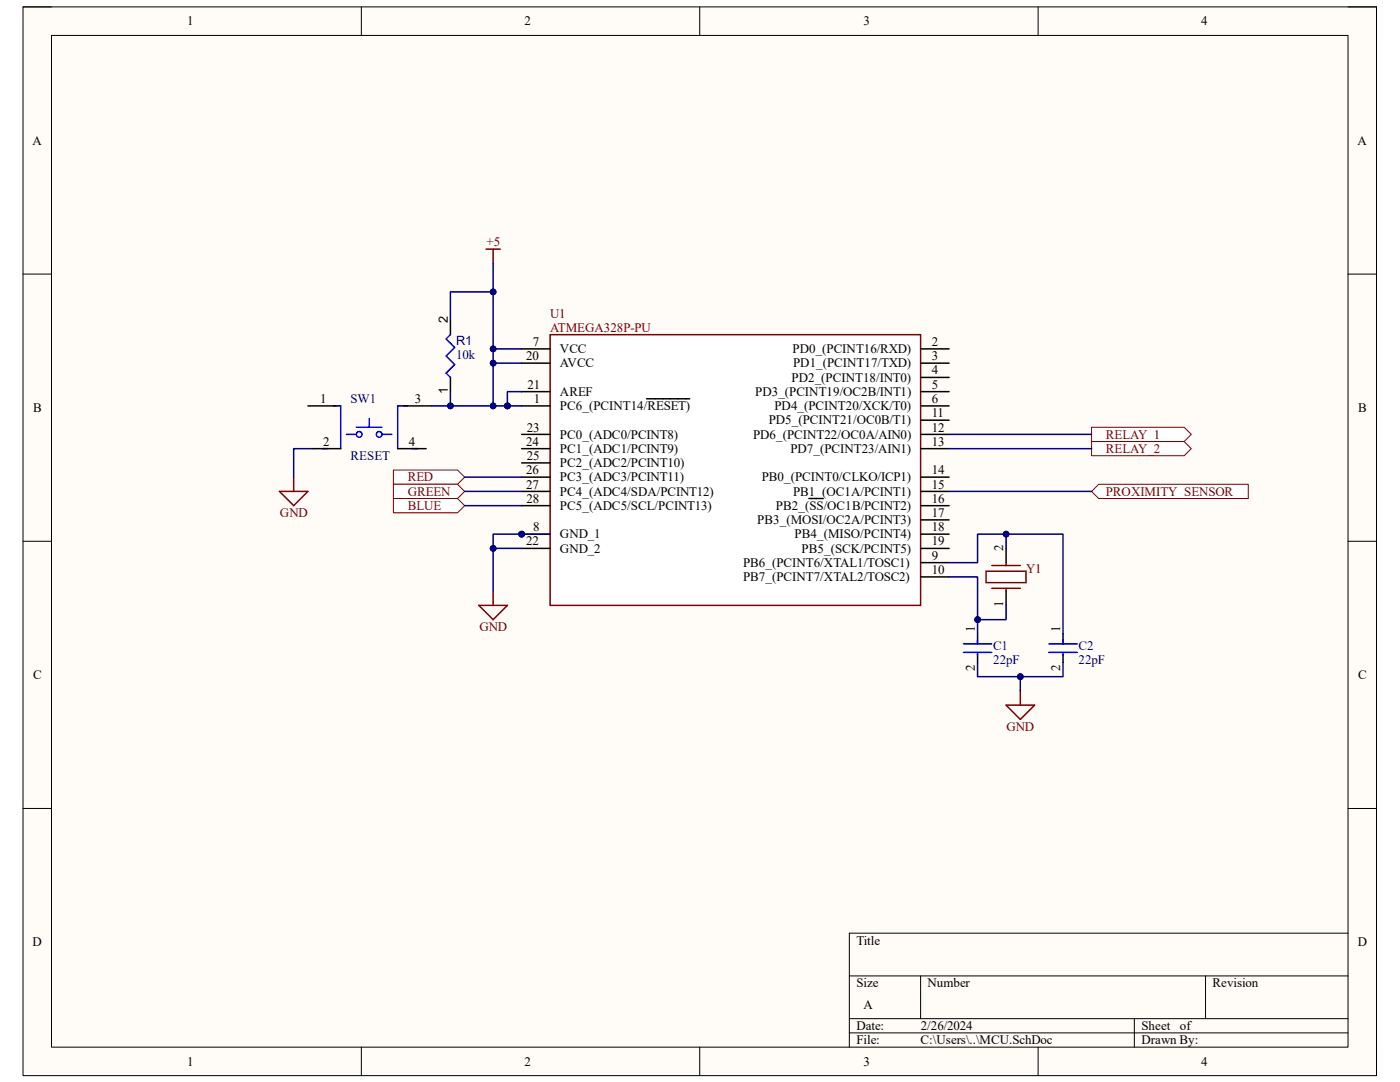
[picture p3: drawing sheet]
<svg xmlns="http://www.w3.org/2000/svg" width="279mm" height="216mm" viewBox="0 0 279 216" stroke-linecap="round" stroke-linejoin="round" font-family="sans-serif">
<path d="M4.6 1.4h270.1v213.2h-270.1z" fill-rule="evenodd" fill="#fffcf8"/>
<path d="M4.6 1.4h270.1v213.2h-270.1z" fill="none" stroke="#000" stroke-width=".2"/>
<path d="M10.3 7.1h258.7v201.8h-258.7z" fill-rule="evenodd" fill="#fffcf8"/>
<g fill="none" stroke="#000" stroke-width=".2">
<path d="M4.6 1.4h5.7M10.3 7.1h258.7v201.8h-258.7zM72.1 1.4v5.7M139.6 1.4v5.7M207.2 1.4v5.7M269 1.4h5.7v5.7M4.6 54.7h5.7M269 54.7h5.7M4.6 108h5.7M269 108h5.7M4.6 161.3h5.7M269 161.3h5.7"/>
<path d="M169.5 194.7h99.5M183.7 194.7v8.6M240.6 194.7v8.6M269 186.2h-99.5v22.7M72.1 208.9v5.7M139.6 208.9v5.7M169.5 203.3h99.5M169.5 206.1h99.5M207.2 208.9v5.7M226.4 203.3v5.6M274.7 208.9v5.7"/>
</g>
<circle cx="104.1" cy="106.6" r=".57" fill="#000080"/>
<circle cx="104.1" cy="106.6" r=".57" fill="none" stroke="#000080" stroke-width=".2"/>
<path d="M109.8 66.8h73.9v54h-73.9z" fill-rule="evenodd" fill="#fff"/>
<path d="M109.8 66.8h73.9v54h-73.9z" fill="none" stroke="#800000" stroke-width=".3"/>
<path d="M104.1 69.6h5.7M129 79.6h8.6M183.7 69.6h5.7M183.7 72.5h5.7M183.7 75.3h5.7M183.7 78.1h5.7M104.1 81h5.7M183.7 81h5.7M104.1 106.6h5.7" fill="none" stroke="#000" stroke-width=".3"/>
<circle cx="104.1" cy="106.6" r=".57" fill="#000080"/>
<circle cx="104.1" cy="106.6" r=".57" fill="none" stroke="#000080" stroke-width=".2"/>
<g fill="none" stroke="#000" stroke-width=".3">
<path d="M104.1 72.5h5.7M104.1 78.1h5.7M104.1 86.7h5.7M104.1 89.5h5.7M104.1 95.2h5.7M104.1 98.1h5.7M104.1 92.4h5.7M161.4 99.5h2.9M183.7 83.8h5.7M183.7 86.7h5.7M183.7 89.5h5.7M183.7 95.2h5.7"/>
<path d="M183.7 98.1h5.7M104.1 100.9h5.7M104.1 109.4h5.7M183.7 112.3h5.7M183.7 115.1h5.7M183.7 100.9h5.7M183.7 103.7h5.7M183.7 106.6h5.7M183.7 109.4h5.7"/>
</g>
<path d="M196.8 114h8v2.3h-8z" fill-rule="evenodd" fill="#fff"/>
<g fill="none" stroke="#800000" stroke-width=".3">
<path d="M97 49.7h2.8M98.4 49.7v2.9M55.8 98.1h5.7l-2.9 2.8zM58.6 95.2v2.9M98.4 118v2.8M196.8 114h8v2.3h-8zM197.9 117.4h5.7M197.9 112.8h5.7M200.8 112.3v.5M200.8 117.4v.6M95.6 120.8h5.7l-2.9 2.8zM203.6 137.9v2.8"/>
<path d="M200.8 140.7h5.7l-2.9 2.9z"/>
</g>
<path d="M89.9 63.9v2.9M89.9 75.3v2.8M61.5 81h5.6M62.3 89.5h5.7M79.4 89.5h5.7M80.5 81h5.7M200.8 109.4v2.9M200.8 118v2.8M195.1 126.5v2M195.1 130.5v1.7M212.2 126.5v2M212.2 130.5v1.7" fill="none" stroke="#000" stroke-width=".3"/>
<g fill="none" stroke="#00f" stroke-width=".3">
<path d="M89.9 66.8l-.9 .8 1.7 1.7-1.7 1.7 1.7 1.7-1.7 1.8 .9 .8M64.3 89.5h1.1M66.6 81h1.4v8.5M69.1 86.7h2M71.1 85.3h5.1M73.7 83.6v1.7M76.2 86.7h2M81.4 81h-2v8.5M82.2 89.5h1.1M192.3 128.5h5.6M192.3 130.2h5.6M195.1 127.6v.9"/>
<path d="M195.1 130.5v.3M209.3 128.5h5.7M209.3 130.2h5.7M212.2 127.6v.9M212.2 130.5v.3"/>
<circle cx="71.7" cy="86.7" r=".57"/>
<circle cx="75.7" cy="86.7" r=".57"/>
</g>
<path d="M217.8 85.3h18.5l1.4 1.4-1.4 1.4h-18.5z" fill-rule="evenodd" fill="#fff"/>
<path d="M217.8 85.3h18.5l1.4 1.4-1.4 1.4h-18.5z" fill="none" stroke="#800000" stroke-width=".2"/>
<path d="M217.8 88.1h18.5l1.4 1.4-1.4 1.4h-18.5z" fill-rule="evenodd" fill="#fff"/>
<path d="M217.8 88.1h18.5l1.4 1.4-1.4 1.4h-18.5z" fill="none" stroke="#800000" stroke-width=".2"/>
<path d="M78.5 93.8h12.8l1.4 1.4-1.4 1.4h-12.8z" fill-rule="evenodd" fill="#fff"/>
<path d="M78.5 93.8h12.8l1.4 1.4-1.4 1.4h-12.8z" fill="none" stroke="#800000" stroke-width=".2"/>
<path d="M78.5 96.6h12.8l1.4 1.5-1.4 1.4h-12.8z" fill-rule="evenodd" fill="#fff"/>
<path d="M78.5 96.6h12.8l1.4 1.5-1.4 1.4h-12.8z" fill="none" stroke="#800000" stroke-width=".2"/>
<path d="M78.5 99.5h12.8l1.4 1.4-1.4 1.4h-12.8z" fill-rule="evenodd" fill="#fff"/>
<path d="M78.5 99.5h12.8l1.4 1.4-1.4 1.4h-12.8z" fill="none" stroke="#800000" stroke-width=".2"/>
<path d="M219.3 96.6h29.8v2.9h-29.8l-1.5-1.4z" fill-rule="evenodd" fill="#fff"/>
<path d="M219.3 96.6h29.8v2.9h-29.8l-1.5-1.4z" fill="none" stroke="#800000" stroke-width=".2"/>
<path d="M98.4 69.6v2.9h5.7" fill="none" stroke="#000080" stroke-width=".3"/>
<circle cx="98.4" cy="72.5" r=".57" fill="#000080"/>
<circle cx="98.4" cy="72.5" r=".57" fill="none" stroke="#000080" stroke-width=".2"/>
<circle cx="98.4" cy="69.6" r=".57" fill="#000080"/>
<circle cx="98.4" cy="69.6" r=".57" fill="none" stroke="#000080" stroke-width=".2"/>
<path d="M98.4 58.2h-8.5v5.7" fill="none" stroke="#000080" stroke-width=".3"/>
<circle cx="98.4" cy="58.2" r=".57" fill="#000080"/>
<circle cx="98.4" cy="58.2" r=".57" fill="none" stroke="#000080" stroke-width=".2"/>
<path d="M98.4 72.5v8.5" fill="none" stroke="#000080" stroke-width=".3"/>
<circle cx="98.4" cy="81" r=".57" fill="#000080"/>
<circle cx="98.4" cy="81" r=".57" fill="none" stroke="#000080" stroke-width=".2"/>
<circle cx="98.4" cy="72.5" r=".57" fill="#000080"/>
<circle cx="98.4" cy="72.5" r=".57" fill="none" stroke="#000080" stroke-width=".2"/>
<path d="M98.4 52.6v17h5.7" fill="none" stroke="#000080" stroke-width=".3"/>
<circle cx="98.4" cy="58.2" r=".57" fill="#000080"/>
<circle cx="98.4" cy="58.2" r=".57" fill="none" stroke="#000080" stroke-width=".2"/>
<circle cx="98.4" cy="69.6" r=".57" fill="#000080"/>
<circle cx="98.4" cy="69.6" r=".57" fill="none" stroke="#000080" stroke-width=".2"/>
<path d="M89.9 78.1v2.9" fill="none" stroke="#000080" stroke-width=".3"/>
<circle cx="89.9" cy="81" r=".57" fill="#000080"/>
<circle cx="89.9" cy="81" r=".57" fill="none" stroke="#000080" stroke-width=".2"/>
<path d="M101.3 81h2.8" fill="none" stroke="#000080" stroke-width=".3"/>
<circle cx="101.3" cy="81" r=".57" fill="#000080"/>
<circle cx="101.3" cy="81" r=".57" fill="none" stroke="#000080" stroke-width=".2"/>
<path d="M104.1 78.1h-2.8v2.9" fill="none" stroke="#000080" stroke-width=".3"/>
<circle cx="101.3" cy="81" r=".57" fill="#000080"/>
<circle cx="101.3" cy="81" r=".57" fill="none" stroke="#000080" stroke-width=".2"/>
<path d="M86.2 81h15.1" fill="none" stroke="#000080" stroke-width=".3"/>
<circle cx="89.9" cy="81" r=".57" fill="#000080"/>
<circle cx="89.9" cy="81" r=".57" fill="none" stroke="#000080" stroke-width=".2"/>
<circle cx="98.4" cy="81" r=".57" fill="#000080"/>
<circle cx="98.4" cy="81" r=".57" fill="none" stroke="#000080" stroke-width=".2"/>
<circle cx="101.3" cy="81" r=".57" fill="#000080"/>
<circle cx="101.3" cy="81" r=".57" fill="none" stroke="#000080" stroke-width=".2"/>
<path d="M62.3 89.5h-3.7v5.7M104.1 109.4h-5.7v8.6" fill="none" stroke="#000080" stroke-width=".3"/>
<circle cx="98.4" cy="109.4" r=".57" fill="#000080"/>
<circle cx="98.4" cy="109.4" r=".57" fill="none" stroke="#000080" stroke-width=".2"/>
<path d="M109.8 106.6h-11.4v2.8" fill="none" stroke="#000080" stroke-width=".3"/>
<circle cx="98.4" cy="109.4" r=".57" fill="#000080"/>
<circle cx="98.4" cy="109.4" r=".57" fill="none" stroke="#000080" stroke-width=".2"/>
<circle cx="104.1" cy="106.6" r=".57" fill="#000080"/>
<circle cx="104.1" cy="106.6" r=".57" fill="none" stroke="#000080" stroke-width=".2"/>
<path d="M189.4 115.1h5.7v8.5h5.7v-2.8" fill="none" stroke="#000080" stroke-width=".3"/>
<circle cx="195.1" cy="123.6" r=".57" fill="#000080"/>
<circle cx="195.1" cy="123.6" r=".57" fill="none" stroke="#000080" stroke-width=".2"/>
<path d="M189.4 112.3h5.7v-5.7h17.1v19.9" fill="none" stroke="#000080" stroke-width=".3"/>
<circle cx="200.8" cy="106.6" r=".57" fill="#000080"/>
<circle cx="200.8" cy="106.6" r=".57" fill="none" stroke="#000080" stroke-width=".2"/>
<path d="M200.8 106.6v2.8" fill="none" stroke="#000080" stroke-width=".3"/>
<circle cx="200.8" cy="106.6" r=".57" fill="#000080"/>
<circle cx="200.8" cy="106.6" r=".57" fill="none" stroke="#000080" stroke-width=".2"/>
<path d="M195.1 123.6v2.9" fill="none" stroke="#000080" stroke-width=".3"/>
<circle cx="195.1" cy="123.6" r=".57" fill="#000080"/>
<circle cx="195.1" cy="123.6" r=".57" fill="none" stroke="#000080" stroke-width=".2"/>
<path d="M195.1 132.2v2.8h17.1v-2.8" fill="none" stroke="#000080" stroke-width=".3"/>
<circle cx="203.6" cy="135" r=".57" fill="#000080"/>
<circle cx="203.6" cy="135" r=".57" fill="none" stroke="#000080" stroke-width=".2"/>
<path d="M203.6 135v2.9" fill="none" stroke="#000080" stroke-width=".3"/>
<circle cx="203.6" cy="135" r=".57" fill="#000080"/>
<circle cx="203.6" cy="135" r=".57" fill="none" stroke="#000080" stroke-width=".2"/>
<path d="M92.7 95.2h11.4M92.7 98.1h11.4M189.4 86.7h28.4M189.4 89.5h28.4M189.4 98.1h28.4M92.7 100.9h11.4" fill="none" stroke="#000080" stroke-width=".3"/>
<g font-size="2.6">
<text x="37.4" y="5.1">1</text>
<text x="104.7" y="5.1">2</text>
<text x="172.3" y="5.1">3</text>
<text x="239.7" y="5.1">4</text>
<text x="6.5" y="28.9">A</text>
<text x="270.9" y="28.9">A</text>
<text x="105" y="71.9">20</text>
<text x="106.3" y="69">7</text>
<text x="111.8" y="70.5">VCC</text>
<text x="158.2" y="70.5">PD0_(PCINT16/RXD)</text>
<text x="186" y="69">2</text>
<text x="186" y="71.9">3</text>
<text x="105.2" y="77.6">21</text>
<text x="111.8" y="73.3">AVCC</text>
<text x="158" y="76.2">PD2_(PCINT18/INT0)</text>
<text x="158.3" y="73.3">PD1_(PCINT17/TXD)</text>
<text x="186" y="74.7">4</text>
<text x="186" y="77.6">5</text>
<text x="6.6" y="82.2">B</text>
<text x="63.9" y="80.4">1</text>
<text x="82.8" y="80.4">3</text>
<text x="106.6" y="80.4">1</text>
<text x="111.8" y="81.8">PC6_(PCINT14/RESET)</text>
<text x="111.8" y="79">AREF</text>
<text x="150.7" y="79">PD3_(PCINT19/OC2B/INT1)</text>
<text x="154.6" y="81.8">PD4_(PCINT20/XCK/T0)</text>
<text x="186" y="80.4">6</text>
<text x="186" y="83.3">11</text>
<text x="271.1" y="82.2">B</text>
<text x="64.5" y="88.9">2</text>
<text x="81.6" y="88.9">4</text>
<text x="105" y="88.9">24</text>
<text x="105.2" y="86.1">23</text>
<text x="111.8" y="87.5">PC0_(ADC0/PCINT8)</text>
<text x="150.3" y="87.5">PD6_(PCINT22/OC0A/AIN0)</text>
<text x="153.4" y="84.7">PD5_(PCINT21/OC0B/T1)</text>
<text x="186" y="86.1">12</text>
<text x="186" y="88.9">13</text>
<text x="105" y="94.7">26</text>
<text x="105.1" y="91.8">25</text>
<text x="111.8" y="90.4">PC1_(ADC1/PCINT9)</text>
<text x="111.8" y="93.2">PC2_(ADC2/PCINT10)</text>
<text x="157.7" y="90.4">PD7_(PCINT23/AIN1)</text>
<text x="186" y="94.7">14</text>
<text x="105" y="97.5">27</text>
<text x="105.1" y="100.3">28</text>
<text x="111.8" y="96.1">PC3_(ADC3/PCINT11)</text>
<text x="111.8" y="98.9">PC4_(ADC4/SDA/PCINT12)</text>
<text x="111.8" y="101.7">PC5_(ADC5/SCL/PCINT13)</text>
<text x="152" y="96.1">PB0_(PCINT0/CLKO/ICP1)</text>
<text x="154.9" y="101.7">PB2_(SS/OC1B/PCINT2)</text>
<text x="158.3" y="98.9">PB1_(OC1A/PCINT1)</text>
<text x="186" y="97.5">15</text>
<text x="186" y="100.3">16</text>
<text x="106.4" y="106">8</text>
<text x="111.8" y="107.4">GND_1</text>
<text x="151.1" y="104.6">PB3_(MOSI/OC2A/PCINT3)</text>
<text x="158.6" y="107.4">PB4_(MISO/PCINT4)</text>
<text x="186" y="103.2">17</text>
<text x="186" y="106">18</text>
<text x="105" y="108.8">22</text>
<text x="111.8" y="110.3">GND_2</text>
<text x="148.3" y="113.1">PB6_(PCINT6/XTAL1/TOSC1)</text>
<text x="160" y="110.3">PB5_(SCK/PCINT5)</text>
<text x="186" y="111.7">9</text>
<text x="186" y="108.8">19</text>
<text x="200.2" y="110" transform="rotate(-90 200.2 110)">2</text>
<text x="148.3" y="116">PB7_(PCINT7/XTAL2/TOSC2)</text>
<text x="186" y="114.6">10</text>
<text x="200.2" y="121.2" transform="rotate(-90 200.2 121.2)">1</text>
<text x="194.5" y="126.2" transform="rotate(-90 194.5 126.2)">1</text>
<text x="211.6" y="126.2" transform="rotate(-90 211.6 126.2)">1</text>
<text x="6.6" y="135.5">C</text>
<text x="194.5" y="133.9" transform="rotate(-90 194.5 133.9)">2</text>
<text x="211.6" y="133.9" transform="rotate(-90 211.6 133.9)">2</text>
<text x="271.1" y="135.5">C</text>
<text x="6.5" y="188.8">D</text>
<text x="170.9" y="188.5">Title</text>
<text x="271" y="188.8">D</text>
<text x="170.9" y="197">Size</text>
<text x="185.1" y="197">Number</text>
<text x="242" y="197">Revision</text>
<text x="172.3" y="201.3">A</text>
<text x="170.9" y="205.5">Date:</text>
<text x="170.9" y="208.4">File:</text>
<text x="183.7" y="208.4">C:\Users\..\MCU.SchDoc</text>
<text x="183.7" y="205.5">2/26/2024</text>
<text x="227.8" y="205.5">Sheet</text>
<text x="227.8" y="208.4">Drawn By:</text>
<text x="235.5" y="205.5">of</text>
<text x="37.4" y="212.6">1</text>
<text x="104.7" y="212.6">2</text>
<text x="172.3" y="212.6">3</text>
<text x="239.7" y="212.6">4</text>
</g>
<g font-size="2.6" fill="#800000">
<text x="97.1" y="49.1">+5</text>
<text x="109.8" y="63.4">U1</text>
<text x="109.8" y="66.2">ATMEGA328P-PU</text>
<text x="220.7" y="87.5">RELAY_1</text>
<text x="220.7" y="90.4">RELAY_2</text>
<text x="81.4" y="96.1">RED</text>
<text x="81.4" y="98.9">GREEN</text>
<text x="81.4" y="101.7">BLUE</text>
<text x="220.7" y="98.9">PROXIMITY_SENSOR</text>
<text x="55.9" y="103.2">GND</text>
<text x="204.8" y="114.3">Y1</text>
<text x="95.7" y="125.9">GND</text>
<text x="200.9" y="145.8">GND</text>
</g>
<g font-size="2.6" fill="#000080">
<text x="91" y="71.6">10k</text>
<text x="70" y="80.4">SW1</text>
<text x="70" y="91.8">RESET</text>
<text x="198.2" y="129.6">C1</text>
<text x="215.3" y="129.6">C2</text>
<text x="198.2" y="132.5">22pF</text>
<text x="215.3" y="132.5">22pF</text>
</g>
<g font-size="2.5">
<text x="89.4" y="64.5" transform="rotate(-90 89.4 64.5)">2</text>
<text x="89.4" y="78.5" transform="rotate(-90 89.4 78.5)">1</text>
</g>
<text font-size="2.5" fill="#000080" x="91" y="68.8">R1</text>
</svg>
